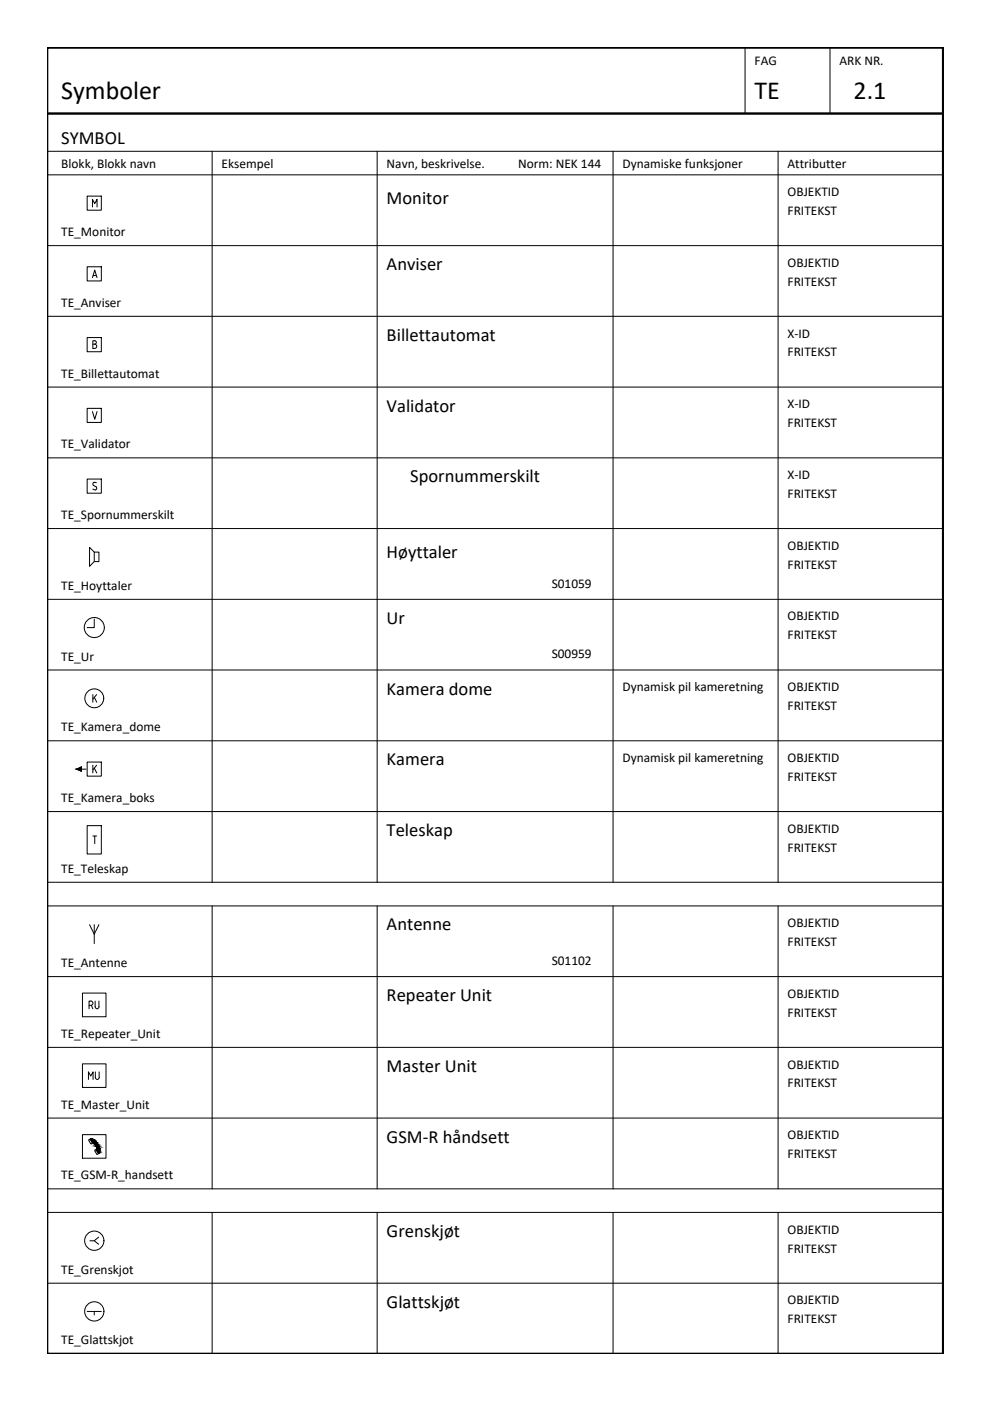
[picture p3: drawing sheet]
<svg xmlns="http://www.w3.org/2000/svg" width="210mm" height="297mm" viewBox="0 0 210 297" stroke-linecap="round" stroke-linejoin="round" font-family="sans-serif">
<g fill="none" stroke="#000" stroke-width=".21">
<path d="M158 10.1v14M176 10.1v14M10 37.1h189.9M10 32.1h189.9M45 32.1v155M80 32.1v155M130 32.1v155M165 32.1v155M10 52.1h189.9M18.5 41.6h3v3h-3zM18.5 56.6h3v3h-3zM19.6 43.9v-1.6l.5 .9 .5-.9v1.6"/>
<path d="M19.6 58.9l.5-1.6 .5 1.6M19.7 58.4h.7M10 67.1h189.9M18.5 71.6h3v3h-3zM19.7 72.2h.4a.36 .36 0 0 1 .3 .4 .36 .36 0 0 1-.3 .4 .46 .46 0 0 1 .4 .4 .46 .46 0 0 1-.4 .5h-.4zM19.7 73h.4M10 97.1h189.9M10 82.1h189.9M18.5 86.6h3v3h-3zM19.6 87.3l.5 1.6 .5-1.6M10 112.1h189.9M18.5 101.6h3v3h-3z"/>
<path d="M19 116.1l1 1h1v2h-1l-1 1zM20 117.1v2M20.3 103.2a.42 .42 0 0 1 0 .6 .42 .42 0 0 1-.6-.1M20.4 102.4l-.5-.1-.2 .2 .1 .3 .5 .4M10 127.1h189.9M20 131.3v1.8h-1.5M10 157.1h189.9M10 142.1h189.9M19.7 147.3v1.6M20 147.9l.5 1M20.5 147.3l-.8 .9M10 172.1h189.9"/>
<path d="M16.3 163.1l1-.5v.9zM17.3 163.1h1M18.5 161.6h3v3h-3zM18.5 175.1h3v6h-3zM19.7 162.2v1.7M19.7 177.3h.8M20 162.9l.5 1M20.1 177.3v1.6M20.5 162.2l-.8 1M10 187.1h189.9M10 192.1h189.9M19 196.1l1 2 1-2"/>
<path d="M20 196.1v4M45 192.1v60M80 192.1v60M130 192.1v60M165 192.1v60M10 207.1h189.9M10 222.1h189.9M10 237.1h189.9M10 252.1h189.9M10 257.1h189.9M17.5 240.6h5v5h-5zM18.9 241.6l.2-.1 .5 .9-.3 .1-.5-.7"/>
<path d="M18.9 241.6v.2M19.3 241.5a2.37 2.37 0 0 1 1.7 3l-.5-.8M19.3 241.5l.4 .8h.2l.4 .6M20.1 244l.3-.3 .5 .9-.4 .1-.4-.7M20.3 242.9l.2 .8M45 257.1v29.9M80 257.1v29.9M130 257.1v29.9M165 257.1v29.9M10 272.1h189.9M18.5 278.1h3M20 278.1v.7"/>
<path d="M20 263.1l.9 .7M20.9 262.3l-.9 .8h-.9"/>
<circle cx="20" cy="133.1" r="2.13"/>
<circle cx="20" cy="148.1" r="2"/>
<circle cx="20" cy="263.1" r="2.04"/>
<circle cx="20" cy="278" r="2.04"/>
</g>
<g fill="#000" stroke="#000" stroke-width=".21">
<path d="M19.3 241.5h.2z"/>
<path d="M16.3 163.1l1-.5v.5zM16.3 163.1l1 .4v-.4z"/>
<path d="M19.3 241.5h.2zM19.3 241.5h.2z"/>
<path d="M19.3 241.5h.2zM19.2 241.5h.3z"/>
<path d="M19.2 241.5h.3zM19.2 241.5h.3z"/>
<path d="M19.2 241.5l.5 .1zM19.2 241.5l.5 .1z"/>
<path d="M19.3 241.6l.7 .1zM19.3 241.6l.7 .1z"/>
<path d="M19.3 241.7l.8 .1-.1-.1zM19.3 241.7l.8 .1h-.7z"/>
<path d="M19.4 241.8l1.1 .4-.4-.4zM19.4 241.8l1.1 .4h-.9z"/>
<path d="M19.6 242.2l.9 .1zM19.6 242.2l.9 .1z"/>
<path d="M19.8 242.3h.7zM19.8 242.3h.7z"/>
<path d="M19.8 242.3h.7zM19.8 242.3h.7z"/>
<path d="M19.8 242.3h.8zM19.8 242.3h.8z"/>
<path d="M19.9 242.3h.7zM19.9 242.3h.7z"/>
<path d="M19.9 242.3l.8 .3-.1-.3zM19.9 242.3l.8 .3h-.6z"/>
<path d="M20.1 242.6h.7zM20.1 242.6h.7z"/>
<path d="M20.1 242.6l.8 .3-.1-.3zM20.1 242.6l.8 .3h-.6z"/>
<path d="M20.3 242.9l.7 .2-.1-.2zM20.3 242.9l.7 .2h-.6z"/>
<path d="M20.4 243.1l.6 .1v-.1zM20.4 243.1l.6 .1h-.5z"/>
<path d="M20.5 243.2l.6 .3-.1-.3zM20.5 243.2l.6 .3h-.5z"/>
<path d="M20.9 244.3h.2zM20.9 244.3l.1 .1z"/>
<path d="M20.6 243.5l.5 .1zM20.6 243.5l.5 .1zM20.6 243.6h.5zM20.6 243.6h.5z"/>
<path d="M20.8 244.2h.3zM20.8 244.2l.3 .1z"/>
<path d="M20.6 243.6h.5zM20.6 243.6h.5z"/>
<path d="M20.6 243.6h.5zM20.6 243.6h.5z"/>
<path d="M20.6 243.6h.5zM20.6 243.6h.5z"/>
<path d="M20.6 243.6l.5 .1zM20.6 243.6l.5 .1z"/>
<path d="M20.5 243.7h.7zM20.5 243.7h.7z"/>
<path d="M20.5 243.7l.7 .1zM20.5 243.7l.7 .1z"/>
<path d="M20.6 243.8l.6 .2v-.2zM20.6 243.8l.6 .2h-.5z"/>
<path d="M20.7 244l.4 .2 .1-.2zM20.7 244l.4 .2h-.3z"/>
</g>
<path d="M10 10.1h190v276.9h-190zM10 24.1h189.9" fill="none" stroke="#000" stroke-width=".51"/>
<g font-size="5.5">
<text x="13" y="21.1">Symboler</text>
<text x="160" y="21.1">TE</text>
<text x="181" y="21.1">2.1</text>
</g>
<text font-size="4.9" x="17.6" y="215.2">RU</text>
<text font-size="4.4" x="17.6" y="230">MU</text>
<g font-size="3.9">
<text x="13" y="30.6">SYMBOL</text>
<text x="82" y="43.3">Monitor</text>
<text x="82" y="57.3">Anviser</text>
<text x="82" y="72.3">Billettautomat</text>
<text x="82" y="87.3">Validator</text>
<text x="87" y="102.3">Spornummerskilt</text>
<text x="82" y="118.3">Høyttaler</text>
<text x="82" y="132.3">Ur</text>
<text x="82" y="147.3">Kamera dome</text>
<text x="82" y="162.3">Kamera</text>
<text x="82" y="177.3">Teleskap</text>
<text x="82" y="197.3">Antenne</text>
<text x="82" y="212.3">Repeater Unit</text>
<text x="82" y="227.3">Master Unit</text>
<text x="82" y="242.3">GSM-R håndsett</text>
<text x="82" y="262.3">Grenskjøt</text>
<text x="82" y="277.3">Glattskjøt</text>
</g>
<g font-size="2.8">
<text x="160" y="13.9">FAG</text>
<text x="178" y="13.9">ARK NR.</text>
<text x="13" y="35.6">Blokk, Blokk navn</text>
<text x="47" y="35.6">Eksempel</text>
<text x="82" y="35.6">Navn, beskrivelse.</text>
<text x="109.9" y="35.6">Norm: NEK 144</text>
<text x="132" y="35.6">Dynamiske funksjoner</text>
<text x="167" y="35.6">Attributter</text>
<text x="167" y="41.6">OBJEKTID</text>
<text x="167" y="45.6">FRITEKST</text>
<text x="13" y="50.1">TE_Monitor</text>
<text x="167" y="56.6">OBJEKTID</text>
<text x="13" y="65.1">TE_Anviser</text>
<text x="167" y="60.6">FRITEKST</text>
<text x="167" y="71.6">X-ID</text>
<text x="167" y="75.6">FRITEKST</text>
<text x="13" y="80.1">TE_Billettautomat</text>
<text x="167" y="86.6">X-ID</text>
<text x="13" y="95.1">TE_Validator</text>
<text x="167" y="90.6">FRITEKST</text>
<text x="167" y="101.6">X-ID</text>
<text x="167" y="105.6">FRITEKST</text>
<text x="13" y="110.1">TE_Spornummerskilt</text>
<text x="167" y="116.6">OBJEKTID</text>
<text x="13" y="125.1">TE_Hoyttaler</text>
<text x="117" y="124.6">S01059</text>
<text x="167" y="120.6">FRITEKST</text>
<text x="167" y="131.6">OBJEKTID</text>
<text x="167" y="135.6">FRITEKST</text>
<text x="13" y="140.1">TE_Ur</text>
<text x="117" y="139.6">S00959</text>
<text x="132" y="146.6">Dynamisk pil kameretning</text>
<text x="167" y="146.6">OBJEKTID</text>
<text x="13" y="155.1">TE_Kamera_dome</text>
<text x="167" y="150.6">FRITEKST</text>
<text x="132" y="161.6">Dynamisk pil kameretning</text>
<text x="167" y="161.6">OBJEKTID</text>
<text x="167" y="165.6">FRITEKST</text>
<text x="13" y="170.1">TE_Kamera_boks</text>
<text x="167" y="176.6">OBJEKTID</text>
<text x="13" y="185.1">TE_Teleskap</text>
<text x="167" y="180.6">FRITEKST</text>
<text x="167" y="196.6">OBJEKTID</text>
<text x="167" y="200.6">FRITEKST</text>
<text x="13" y="205.1">TE_Antenne</text>
<text x="117" y="204.6">S01102</text>
<text x="167" y="211.6">OBJEKTID</text>
<text x="167" y="215.6">FRITEKST</text>
<text x="13" y="220.1">TE_Repeater_Unit</text>
<text x="167" y="226.6">OBJEKTID</text>
<text x="167" y="230.6">FRITEKST</text>
<text x="13" y="235.1">TE_Master_Unit</text>
<text x="167" y="241.6">OBJEKTID</text>
<text x="167" y="245.6">FRITEKST</text>
<text x="13" y="250.1">TE_GSM-R_handsett</text>
<text x="167" y="261.6">OBJEKTID</text>
<text x="167" y="265.6">FRITEKST</text>
<text x="13" y="270.1">TE_Grenskjot</text>
<text x="167" y="276.5">OBJEKTID</text>
<text x="167" y="280.6">FRITEKST</text>
<text x="13" y="285.1">TE_Glattskjot</text>
</g>
</svg>
